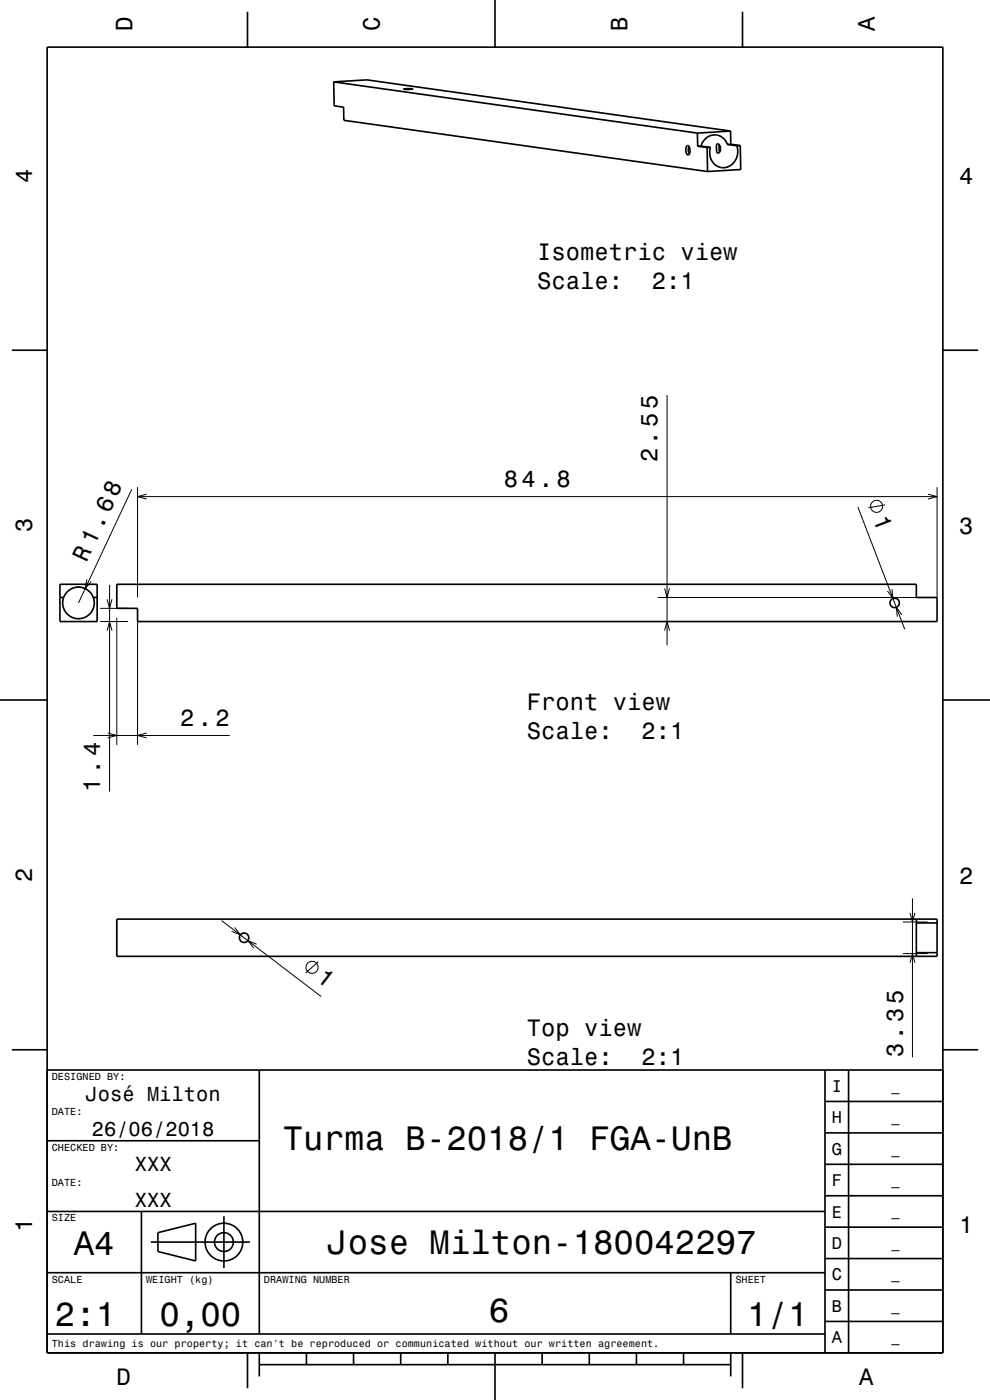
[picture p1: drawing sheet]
<svg xmlns="http://www.w3.org/2000/svg" width="210mm" height="297mm" viewBox="0 0 210 297" stroke-linecap="round" stroke-linejoin="round" font-family="sans-serif">
<g fill="none" stroke="#000" stroke-width=".21">
<path d="M141.5 83.8v53.1M28 103.8l-11.4 24.1M29.2 103.4v23.3M29.2 105.4h169.6M31.1 104.8l-1.9 .6 1.9 .5M182 107.6l9.9 25.9M187.7 107.1l-3.5 .6M196.8 104.8l2 .6-2 .5M198.8 103.4v23.3M16.1 124.6l1.4 .1 1.1 .5M18.4 122.9l-.3 2 1.3-1.6M21.2 131.9h6"/>
<path d="M21.2 129.1h6M22.7 133.8l.5-1.9 .6 1.9M22.7 127.1l.5 2 .6-2M23.2 124.1v43.8M24.8 131.1v26.9M29.2 131.1v26.9M139.5 131.9h57.3M139.5 126.8h57.3M141 133.8l.5-1.9 .5 1.9M141 124.8l.5 2 .5-2M189.2 125l.2 2-1.2-1.6M191.3 130.5l-1.2-1.7 .2 2"/>
<path d="M19.8 156h28.9M22.8 155.5l2 .5-2 .5M31.1 155.5l-1.9 .5 1.9 .5M47 195.3l21.1 16.1M49.8 196.7l1.2 1.6-1.9-.7M191.6 195.6h5.2M193 193.7l.6 1.9 .5-1.9M193.6 190.6v33.7M54.4 200.3l-1.8-.8 1.2 1.6M67.5 204l-2.7 2.4M191.6 202.3h5.2M193 204.2l.6-1.9 .5 1.9"/>
<circle cx="185.9" cy="107.4" r="1.28"/>
<circle cx="66.2" cy="205.2" r="1.28"/>
</g>
<g fill="none" stroke="#000" stroke-width=".35">
<path d="M10 10h190v277h-190zM52.5 2.5v7.5M70.8 17.4l7-.5 77.2 10.9M70.8 17.4l77.1 10.8M70.8 17.4l.1 5.1 2 .2v2.8l77.2 10.9M85.6 18.9h2zM105 0v10M157.5 2.5v7.5M145.8 30.9a1.01 1.01 0 0 1 .5 1.5 .37 .37 0 0 1-.3 .5 .37 .37 0 0 1-.4-.4 1.6 1.6 0 0 1 .2-1.6zM146.2 31.1l-.2 .7 .3 .8M147.9 28.2l.1 2.8M148 31l2 .3"/>
<path d="M148.7 31h-.7M148.7 31l2 .3M150 31.3l.1 5.1M150.7 31.3h-.7M152.1 30.6v-.1a1.04 1.04 0 0 1 .8 1 1.04 1.04 0 0 1-.7 1 2.4 2.4 0 0 1-.1-1.9zM152.6 30.8l-.1 .6 .2 .8M154.3 30.6a2.89 2.89 0 0 0-2.9-2 2.89 2.89 0 0 0-2.7 2.4M154.3 30.6l2 .3M155 27.8l-7.1 .4M155 27.8v2.8M155 30.6l2 .3M155 30.6h-.7"/>
<path d="M156.3 30.9a3.2 3.2 0 0 1-.6 3.6 3.2 3.2 0 0 1-3.6 .7 3.4 3.4 0 0 1-1.4-3.9M157 30.9l.1 5.1-7 .4M157 30.9h-.7M2.5 74.3h7.5M200 74.3h7.5M12.7 124h7.9v7.9h-7.9zM12.7 126.8h.8M13.5 126.8a3.3 3.3 0 0 0 3.1 4.5 3.3 3.3 0 0 0 3.2-4.5M13.5 126.8a3.3 3.3 0 0 1 3.1-2.2 3.3 3.3 0 0 1 3.2 2.2M19.8 126.8h.8M24.8 124h169.6v2.8h4.4v5.1h-169.6v-2.8h-4.4zM0 148.5h10"/>
<path d="M200 148.5h10M24.8 195h174v7.9h-174zM194.4 195v7.9M194.4 195.8h4.4M194.4 202.1h4.4M2.5 222.7h7.5M10 227h190M55 227v56M175 233.7h25M175 227v60M180 227v60M200 222.7h7.5"/>
<path d="M10 257h165M10 242h45M30 257v26M47.5 258v11M175 253.7h25M175 247h25M175 240.3h25M10 270h165M32 263.5h21M33.5 261.5l8-2v8l-8-2zM155 270v13M175 273.7h25"/>
<path d="M175 267h25M175 260.3h25M10 283h165M52.5 287v7.5M55 289.5h100M55 287v5M65 287v2.5M75 287v2.5M85 287v2.5M95 287v2.5M105 287v10M115 287v2.5"/>
<path d="M125 287v2.5M135 287v2.5M145 287v2.5M155 287v5M157.5 287v7.5M175 280.3h25"/>
<circle cx="189.8" cy="127.9" r="1"/>
<circle cx="51.8" cy="198.9" r="1"/>
<circle cx="47.5" cy="263.5" r="2"/>
<circle cx="47.5" cy="263.5" r="4"/>
</g>
<g font-size="7.2">
<text x="60" y="243.9">Turma B-2018/1 FGA-UnB</text>
<text x="15.7" y="266.3">A4</text>
<text x="69.5" y="266.1">Jose Milton-180042297</text>
<text x="11.7" y="281.3">2:1</text>
<text x="33.8" y="281.3">0,00</text>
<text x="103.7" y="280.5">6</text>
<text x="158.5" y="281.3">1/1</text>
</g>
<text font-size="5.1" x="18.4" y="119.5" transform="rotate(-65 18.4 119.5)">R 1.68</text>
<g font-size="5">
<text x="28.1" y="6.5" transform="rotate(-90 28.1 6.5)">D</text>
<text x="80.6" y="6.5" transform="rotate(-90 80.6 6.5)">C</text>
<text x="133.1" y="6.5" transform="rotate(-90 133.1 6.5)">B</text>
<text x="185.6" y="6.5" transform="rotate(-90 185.6 6.5)">A</text>
<text x="6.8" y="38.7" transform="rotate(-90 6.8 38.7)">4</text>
<text x="203.5" y="39">4</text>
<text x="114" y="55.2">Isometric view</text>
<text x="114" y="61.3">Scale:</text>
<text x="138.2" y="61.3">2:1</text>
<text x="139.5" y="98" transform="rotate(-90 139.5 98)">2.55</text>
<text x="106.9" y="103.4">84.8</text>
<text x="6.8" y="112.9" transform="rotate(-90 6.8 112.9)">3</text>
<text x="185.1" y="110.2" transform="rotate(69 185.1 110.2)">1</text>
<text x="203.5" y="113.2">3</text>
<text x="38.2" y="154">2.2</text>
<text x="111.8" y="150.7">Front view</text>
<text x="111.8" y="156.8">Scale:</text>
<text x="136.1" y="156.8">2:1</text>
<text x="21.2" y="167.9" transform="rotate(-90 21.2 167.9)">1.4</text>
<text x="6.8" y="187.1" transform="rotate(-90 6.8 187.1)">2</text>
<text x="203.5" y="187.4">2</text>
<text x="66.9" y="208" transform="rotate(38 66.9 208)">1</text>
<text x="111.8" y="219.8">Top view</text>
<text x="111.8" y="225.9">Scale:</text>
<text x="136.1" y="225.9">2:1</text>
<text x="191.6" y="224.3" transform="rotate(-90 191.6 224.3)">3.35</text>
<text x="6.8" y="261.3" transform="rotate(-90 6.8 261.3)">1</text>
<text x="203.5" y="261.6">1</text>
<text x="24.7" y="293.8">D</text>
<text x="182.2" y="293.8">A</text>
</g>
<g font-size="4.3">
<text x="18.2" y="233.5">José Milton</text>
<text x="19.5" y="241">26/06/2018</text>
<text x="28.6" y="248.5">XXX</text>
<text x="28.6" y="256">XXX</text>
</g>
<g font-size="3.6">
<text x="176.4" y="231.6">I</text>
<text x="176.4" y="238.3">H</text>
<text x="176.4" y="245">G</text>
<text x="176.4" y="251.6">F</text>
<text x="176.4" y="258.3">E</text>
<text x="176.4" y="265">D</text>
<text x="176.4" y="271.6">C</text>
<text x="176.4" y="278.3">B</text>
<text x="176.4" y="285">A</text>
</g>
<g font-size="2.9">
<text x="189.1" y="231.4">_</text>
<text x="189.1" y="238">_</text>
<text x="189.1" y="244.7">_</text>
<text x="189.1" y="251.4">_</text>
<text x="189.1" y="258">_</text>
<text x="189.1" y="264.7">_</text>
<text x="189.1" y="271.4">_</text>
<text x="189.1" y="278">_</text>
<text x="189.1" y="284.7">_</text>
</g>
<g font-size="2.2">
<text x="11" y="229.1">DESIGNED BY:</text>
<text x="11" y="236.6">DATE:</text>
<text x="11" y="244.1">CHECKED BY:</text>
<text x="11" y="251.6">DATE:</text>
<text x="11" y="259.1">SIZE</text>
<text x="11" y="272.1">SCALE</text>
<text x="31" y="272.1">WEIGHT (kg)</text>
<text x="56" y="272.1">DRAWING NUMBER</text>
<text x="156" y="272.1">SHEET</text>
<text x="11" y="285.8">This drawing is our property; it can't be reproduced or communicated without our written agreement.</text>
</g>
</svg>
